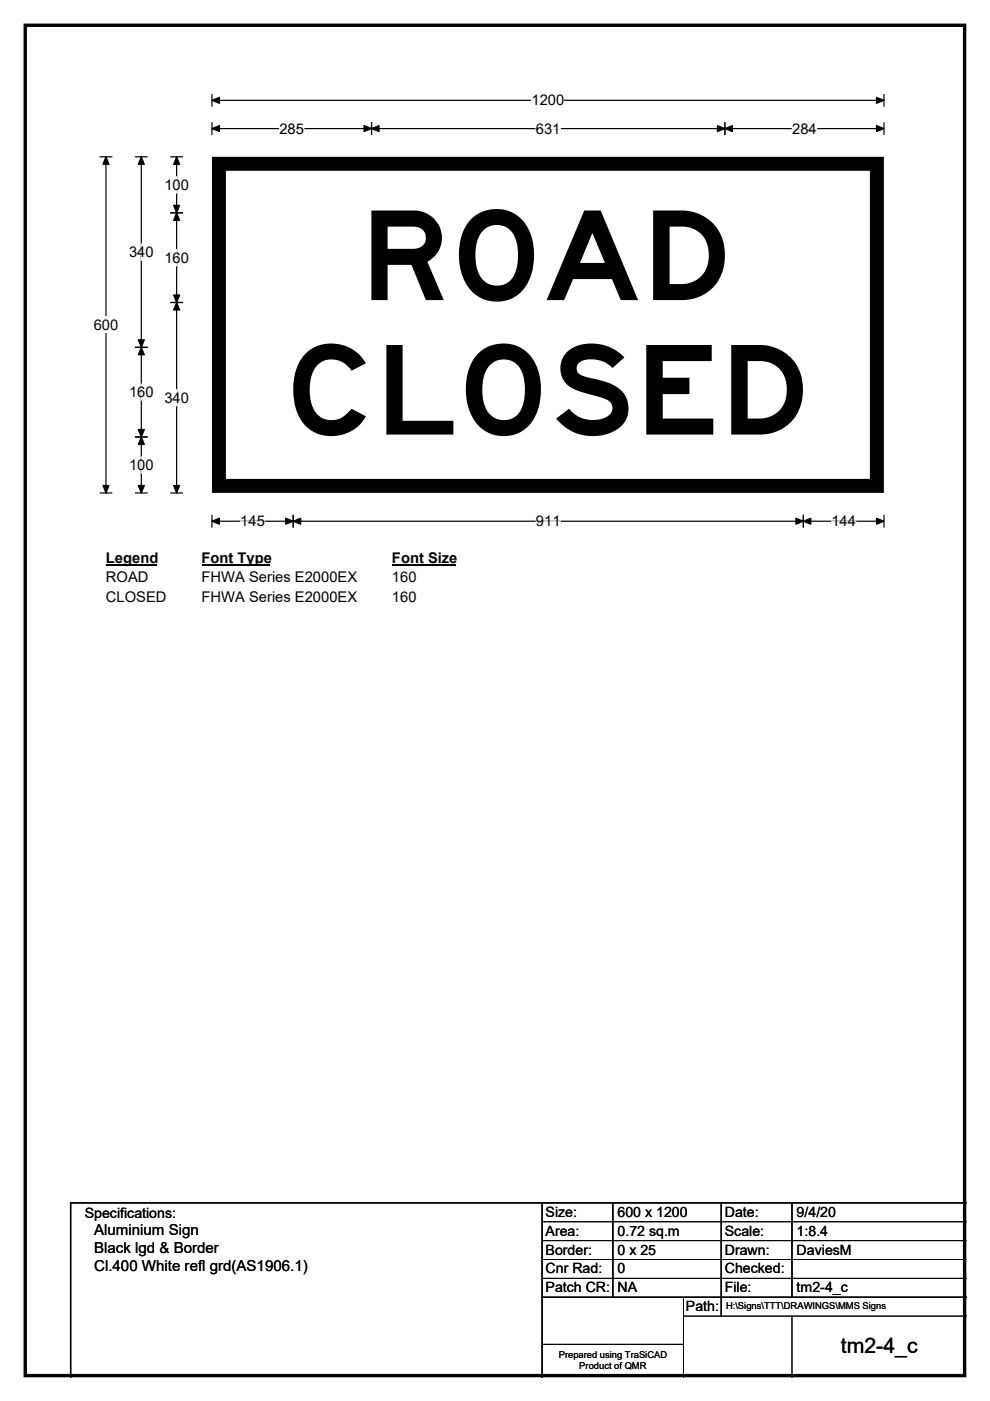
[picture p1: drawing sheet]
<svg xmlns="http://www.w3.org/2000/svg" width="210mm" height="297mm" viewBox="0 0 210 297" stroke-linecap="round" stroke-linejoin="round" font-family="sans-serif">
<path d="M5.4 5.4h199.2v286.3h-199.2z" fill="none" stroke="#000" stroke-width=".72"/>
<path d="M45 21.3h142.5M45 20v2.5M187.5 20v2.5" fill="none" stroke="#000" stroke-width=".25"/>
<path d="M45 21.3l1.5-.7v1.3zM185.9 20.6l1.6 .7-1.6 .6z" fill="#000" stroke="#000" stroke-width=".25"/>
<path d="M112.8 19.5h6.9v3.5h-6.9z" fill="#fff"/>
<g fill="none" stroke="#000" stroke-width=".25">
<path d="M21.2 33.3h2.5M22.5 33.3v71.2M45 27.3h142.5M45 26v2.5M78.8 26v2.5M153.8 26v2.5M187.5 26v2.5M21.2 104.5h2.5M45 109.2v2.6M45 110.5h142.5M62.2 109.2v2.6M170.4 109.2v2.6"/>
<path d="M187.5 109.2v2.6"/>
</g>
<g fill="#000" stroke="#000" stroke-width=".25">
<path d="M22.5 33.3l.6 1.5h-1.3zM45 27.3l1.5-.7v1.3zM78.8 27.3l1.6-.7v1.3zM77.2 26.6l1.6 .7-1.6 .6zM152.2 26.6l1.6 .7-1.6 .6zM153.8 27.3l1.5-.7v1.3zM185.9 26.6l1.6 .7-1.6 .6zM21.8 102.9h1.3l-.6 1.6zM45 110.5l1.5-.6v1.2zM62.2 110.5l1.6-.6v1.2zM60.6 109.9l1.6 .6-1.6 .6zM168.8 109.9l1.6 .6-1.6 .6z"/>
<path d="M170.4 110.5l1.6-.6v1.2zM185.9 109.9l1.6 .6-1.6 .6z"/>
</g>
<path d="M59.3 27.3h5.2M113.7 27.3h5.2M168 27.3h5.2M51 110.5h5.2M113.7 110.5h5.2M176.3 110.5h5.2" fill="none" stroke="#fff" stroke-width=".25"/>
<path d="M19.9 67.1h5.2v3.5h-5.2z" fill="#fff"/>
<path d="M28.7 33.3h2.5M30 33.3v71.2M36.2 33.3h2.5M37.5 33.3v71.2M36.2 45.1h2.5M28.7 73.6h2.5M36.2 64.1h2.5M28.7 92.6h2.5M28.7 104.5h2.5M36.2 104.5h2.5" fill="none" stroke="#000" stroke-width=".25"/>
<path d="M30 33.3l.6 1.5h-1.3zM37.5 33.3l.6 1.5h-1.3zM37.5 45.1l.6 1.6h-1.3zM36.8 43.5h1.3l-.6 1.6zM30 73.6l.6 1.6h-1.3zM29.3 72.1h1.3l-.6 1.5zM36.8 62.5h1.3l-.6 1.6zM37.5 64.1l.6 1.6h-1.3zM29.3 91.1h1.3l-.6 1.5zM30 92.6l.6 1.6h-1.3zM29.3 102.9h1.3l-.6 1.6zM36.8 102.9h1.3l-.6 1.6z" fill="#000" stroke="#000" stroke-width=".25"/>
<path d="M37.5 37.4v3.5M30 51.7v3.5M37.5 52.9v3.5M30 81.4v3.5M30 96.8v3.5M37.5 82.6v3.5" fill="none" stroke="#fff" stroke-width=".25"/>
<path d="M22.5 116.5h10.7v3.5h-10.7z" fill="#fff"/>
<path d="M22.5 119.8h10.7" fill="none" stroke="#000" stroke-width=".32"/>
<path d="M42.8 116.5h14.4v3.5h-14.4z" fill="#fff"/>
<path d="M42.8 119.8h14.4" fill="none" stroke="#000" stroke-width=".32"/>
<path d="M83.1 116.5h13.5v3.5h-13.5z" fill="#fff"/>
<path d="M83.1 119.8h13.5" fill="none" stroke="#000" stroke-width=".32"/>
<g fill="#fff">
<path d="M22.5 120.7h9v3.5h-9z"/>
<path d="M42.8 120.7h32.8v3.5h-32.8z"/>
<path d="M83.1 120.7h5.2v3.5h-5.2z"/>
<path d="M22.5 124.9h12.8v3.5h-12.8z"/>
<path d="M42.8 124.9h32.8v3.5h-32.8z"/>
<path d="M83.1 124.9h5.2v3.5h-5.2z"/>
<path d="M45 33.3h142.5v71.2h-142.5z"/>
</g>
<path d="M45 33.3h142.5v71.2h-142.5z" fill="none" stroke="#fff" stroke-width=".21"/>
<path d="M46.4 34.7h139.6v68.3h-139.6z" fill="none" stroke="#000" stroke-width="3"/>
<path d="M115 255v37M130 255v20M153 255v24M168 255v20M205 255h-190v37M115 275h90" fill="none" stroke="#000" stroke-width=".3"/>
<path d="M115 259h90M115 263h90M115 267h90M115 271h90M145 279h60M145 275v17M168 279v13M115 285h30" fill="none" stroke="#000" stroke-width=".21"/>
<g font-size="26.4">
<text x="76.3" y="63.6">ROAD</text>
<text x="60.3" y="92.1">CLOSED</text>
</g>
<text font-size="4.5" x="178.4" y="286.9">tm2-4_c</text>
<g font-size="3.2">
<text x="20" y="261.9">Aluminium Sign</text>
<text x="20" y="265.7">Black lgd &amp; Border</text>
<text x="20" y="269.6">Cl.400 White refl grd(AS1906.1)</text>
</g>
<g font-size="3.1">
<text x="112.8" y="22.3">1200</text>
<text x="59.3" y="28.3">285</text>
<text x="113.7" y="28.3">631</text>
<text x="168" y="28.3">284</text>
<text x="34.9" y="40.2">100</text>
<text x="27.4" y="54.5">340</text>
<text x="34.9" y="55.7">160</text>
<text x="19.9" y="69.9">600</text>
<text x="27.4" y="84.2">160</text>
<text x="34.9" y="85.4">340</text>
<text x="27.4" y="99.6">100</text>
<text x="51" y="111.6">145</text>
<text x="113.7" y="111.6">911</text>
<text x="176.3" y="111.6">144</text>
<text x="22.5" y="119.3">Legend</text>
<text x="42.8" y="119.3">Font Type</text>
<text x="83.1" y="119.3">Font Size</text>
<text x="22.5" y="123.5">ROAD</text>
<text x="42.8" y="123.5">FHWA Series E2000EX</text>
<text x="83.1" y="123.5">160</text>
<text x="22.5" y="127.7">CLOSED</text>
<text x="42.8" y="127.7">FHWA Series E2000EX</text>
<text x="83.1" y="127.7">160</text>
</g>
<g font-size="3">
<text x="115.7" y="258">Size:</text>
<text x="131" y="258">600 x 1200</text>
<text x="153.7" y="258">Date:</text>
<text x="169" y="258">9/4/20</text>
<text x="18" y="258.2">Specifications:</text>
<text x="115.7" y="262">Area:</text>
<text x="131" y="262">0.72 sq.m</text>
<text x="153.7" y="262">Scale:</text>
<text x="169" y="262">1:8.4</text>
<text x="115.7" y="266">Border:</text>
<text x="115.7" y="270">Cnr Rad:</text>
<text x="131" y="266">0 x 25</text>
<text x="131" y="270">0</text>
<text x="153.7" y="266">Drawn:</text>
<text x="153.7" y="270">Checked:</text>
<text x="169" y="266">DaviesM</text>
<text x="115.7" y="274">Patch CR:</text>
<text x="131" y="274">NA</text>
<text x="153.7" y="274">File:</text>
<text x="169" y="274">tm2-4_c</text>
<text x="145.5" y="278">Path:</text>
</g>
<g font-size="2">
<text x="154" y="277.6">H:\Signs\TTT\DRAWINGS\MMS Signs</text>
<text x="118.5" y="287.8">Prepared using TraSiCAD</text>
<text x="122.9" y="290.2">Product of QMR</text>
</g>
</svg>
